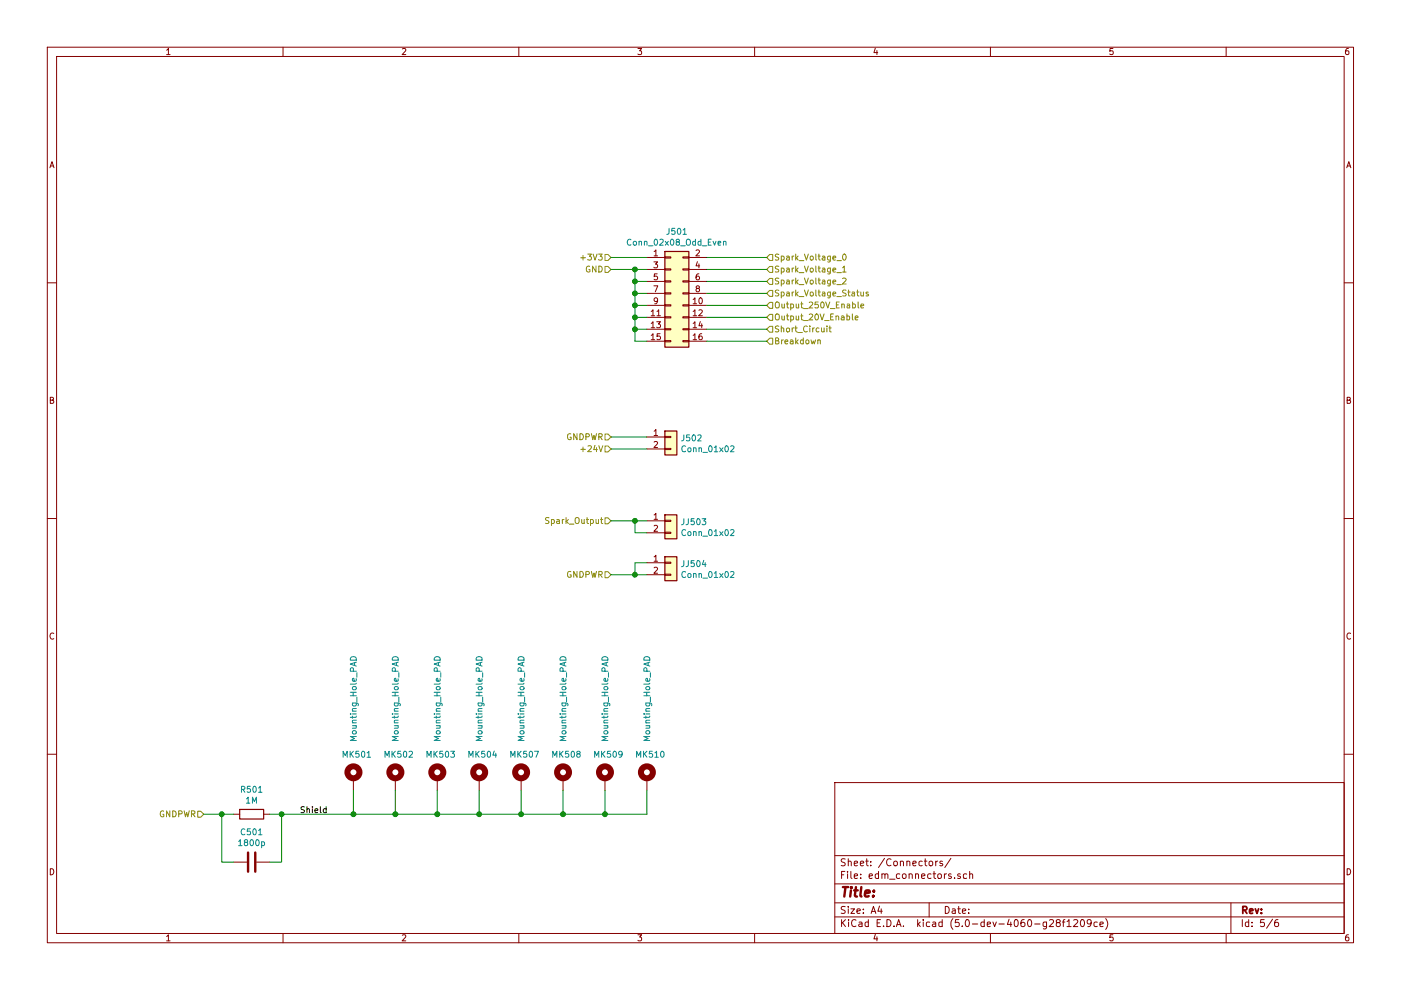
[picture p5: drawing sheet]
EESchema Schematic File Version 4
LIBS:edm_power_board-cache
EELAYER 26 0
EELAYER END
$Descr A4 11693 8268
encoding utf-8
Sheet 5 6
Title ""
Date ""
Rev ""
Comp ""
Comment1 ""
Comment2 ""
Comment3 ""
Comment4 ""
$EndDescr
Text HLabel 5100 3750 0    50   Input ~ 0
+24V
Text HLabel 5100 3650 0    50   Input ~ 0
GNDPWR
$Comp
L Connector_Generic:Conn_02x08_Odd_Even J501
U 1 1
P 5600 2450
F 0 "J501" H 5650 2967 50  0000 C CNN
F 1 "Conn_02x08_Odd_Even" H 5650 2876 50  0000 C CNN
F 2 "Connector_PinHeader_2.54mm:PinHeader_2x08_P2.54mm_Vertical" H 5600 2450 50  0001 C CNN
F 3 "http://www.on-shore.com/wp-content/uploads/2015/09/302-sxxx.pdf" H 5600 2450 50  0001 C CNN
F 4 "ED10523-ND" H 5600 2450 50  0001 C CNN "Digikey"
	1    5600 2450
	1    0    0    -1  
$EndComp
Text HLabel 6400 2550 2    50   Input ~ 0
Output_250V_Enable
Text HLabel 6400 2650 2    50   Input ~ 0
Output_20V_Enable
Text HLabel 6400 2750 2    50   Input ~ 0
Short_Circuit
Text HLabel 6400 2850 2    50   Input ~ 0
Breakdown
Text HLabel 6400 2150 2    50   Input ~ 0
Spark_Voltage_0
Text HLabel 6400 2250 2    50   Input ~ 0
Spark_Voltage_1
Text HLabel 6400 2350 2    50   Input ~ 0
Spark_Voltage_2
Text HLabel 6400 2450 2    50   Input ~ 0
Spark_Voltage_Status
Text HLabel 5100 2150 0    50   Input ~ 0
+3V3
Text HLabel 5100 2250 0    50   Input ~ 0
GND
Wire Wire Line
	5100 2250 5300 2250
Wire Wire Line
	5300 2250 5300 2350
Wire Wire Line
	5300 2850 5400 2850
Connection ~ 5300 2250
Wire Wire Line
	5300 2250 5400 2250
Wire Wire Line
	5400 2750 5300 2750
Connection ~ 5300 2750
Wire Wire Line
	5300 2750 5300 2850
Wire Wire Line
	5300 2650 5400 2650
Connection ~ 5300 2650
Wire Wire Line
	5300 2650 5300 2750
Wire Wire Line
	5400 2550 5300 2550
Connection ~ 5300 2550
Wire Wire Line
	5300 2550 5300 2650
Wire Wire Line
	5300 2450 5400 2450
Connection ~ 5300 2450
Wire Wire Line
	5300 2450 5300 2550
Wire Wire Line
	5400 2350 5300 2350
Connection ~ 5300 2350
Wire Wire Line
	5300 2350 5300 2450
Wire Wire Line
	5100 2150 5400 2150
Wire Wire Line
	5900 2550 6400 2550
Wire Wire Line
	6400 2650 5900 2650
Wire Wire Line
	5900 2750 6400 2750
Wire Wire Line
	6400 2850 5900 2850
Wire Wire Line
	5900 2150 6400 2150
Wire Wire Line
	6400 2250 5900 2250
Wire Wire Line
	5900 2350 6400 2350
Wire Wire Line
	6400 2450 5900 2450
$Comp
L Connector_Generic:Conn_01x02 J502
U 1 1
P 5600 3650
F 0 "J502" H 5680 3642 50  0000 L CNN
F 1 "Conn_01x02" H 5680 3551 50  0000 L CNN
F 2 "TerminalBlock:TerminalBlock_bornier-2_P5.08mm" H 5600 3650 50  0001 C CNN
F 3 "http://www.on-shore.com/wp-content/uploads/2015/09/ed120ds.pdf" H 5600 3650 50  0001 C CNN
F 4 "ED1609-ND" H 5600 3650 50  0001 C CNN "Digikey"
	1    5600 3650
	1    0    0    -1  
$EndComp
Wire Wire Line
	5100 3750 5400 3750
Wire Wire Line
	5400 3650 5100 3650
$Comp
L Connector_Generic:Conn_01x02 JJ503
U 1 1
P 5600 4350
F 0 "JJ503" H 5680 4342 50  0000 L CNN
F 1 "Conn_01x02" H 5680 4251 50  0000 L CNN
F 2 "TerminalBlock:TerminalBlock_bornier-2_P5.08mm" H 5600 4350 50  0001 C CNN
F 3 "http://www.on-shore.com/wp-content/uploads/2015/09/ed120ds.pdf" H 5600 4350 50  0001 C CNN
F 4 "ED1609-ND" H 5600 4350 50  0001 C CNN "Digikey"
	1    5600 4350
	1    0    0    -1  
$EndComp
$Comp
L Connector_Generic:Conn_01x02 JJ504
U 1 1
P 5600 4700
F 0 "JJ504" H 5680 4692 50  0000 L CNN
F 1 "Conn_01x02" H 5680 4601 50  0000 L CNN
F 2 "TerminalBlock:TerminalBlock_bornier-2_P5.08mm" H 5600 4700 50  0001 C CNN
F 3 "http://www.on-shore.com/wp-content/uploads/2015/09/ed120ds.pdf" H 5600 4700 50  0001 C CNN
F 4 "ED1609-ND" H 5600 4700 50  0001 C CNN "Digikey"
	1    5600 4700
	1    0    0    -1  
$EndComp
Text HLabel 5100 4800 0    50   Input ~ 0
GNDPWR
Wire Wire Line
	5400 4800 5300 4800
$Comp
L Mechanical:Mounting_Hole_PAD MK501
U 1 1
P 2950 6500
F 0 "MK501" H 2850 6700 50  0000 L CNN
F 1 "Mounting_Hole_PAD" V 2950 6800 50  0000 L CNN
F 2 "MountingHole:MountingHole_5mm_Pad" H 2950 6500 50  0001 C CNN
F 3 "" H 2950 6500 50  0001 C CNN
	1    2950 6500
	1    0    0    -1  
$EndComp
Text HLabel 1700 6800 0    50   Input ~ 0
GNDPWR
$Comp
L Mechanical:Mounting_Hole_PAD MK502
U 1 1
P 3300 6500
F 0 "MK502" H 3200 6700 50  0000 L CNN
F 1 "Mounting_Hole_PAD" V 3300 6800 50  0000 L CNN
F 2 "MountingHole:MountingHole_5mm_Pad" H 3300 6500 50  0001 C CNN
F 3 "" H 3300 6500 50  0001 C CNN
	1    3300 6500
	1    0    0    -1  
$EndComp
$Comp
L Mechanical:Mounting_Hole_PAD MK503
U 1 1
P 3650 6500
F 0 "MK503" H 3550 6700 50  0000 L CNN
F 1 "Mounting_Hole_PAD" V 3650 6800 50  0000 L CNN
F 2 "MountingHole:MountingHole_5mm_Pad" H 3650 6500 50  0001 C CNN
F 3 "" H 3650 6500 50  0001 C CNN
	1    3650 6500
	1    0    0    -1  
$EndComp
$Comp
L Mechanical:Mounting_Hole_PAD MK504
U 1 1
P 4000 6500
F 0 "MK504" H 3900 6700 50  0000 L CNN
F 1 "Mounting_Hole_PAD" V 4000 6800 50  0000 L CNN
F 2 "MountingHole:MountingHole_5mm_Pad" H 4000 6500 50  0001 C CNN
F 3 "" H 4000 6500 50  0001 C CNN
	1    4000 6500
	1    0    0    -1  
$EndComp
$Comp
L Mechanical:Mounting_Hole_PAD MK507
U 1 1
P 4350 6500
F 0 "MK507" H 4250 6700 50  0000 L CNN
F 1 "Mounting_Hole_PAD" V 4350 6800 50  0000 L CNN
F 2 "MountingHole:MountingHole_5mm_Pad" H 4350 6500 50  0001 C CNN
F 3 "" H 4350 6500 50  0001 C CNN
	1    4350 6500
	1    0    0    -1  
$EndComp
$Comp
L Mechanical:Mounting_Hole_PAD MK508
U 1 1
P 4700 6500
F 0 "MK508" H 4600 6700 50  0000 L CNN
F 1 "Mounting_Hole_PAD" V 4700 6800 50  0000 L CNN
F 2 "MountingHole:MountingHole_5mm_Pad" H 4700 6500 50  0001 C CNN
F 3 "" H 4700 6500 50  0001 C CNN
	1    4700 6500
	1    0    0    -1  
$EndComp
$Comp
L Mechanical:Mounting_Hole_PAD MK509
U 1 1
P 5050 6500
F 0 "MK509" H 4950 6700 50  0000 L CNN
F 1 "Mounting_Hole_PAD" V 5050 6800 50  0000 L CNN
F 2 "MountingHole:MountingHole_5mm_Pad" H 5050 6500 50  0001 C CNN
F 3 "" H 5050 6500 50  0001 C CNN
	1    5050 6500
	1    0    0    -1  
$EndComp
$Comp
L Mechanical:Mounting_Hole_PAD MK510
U 1 1
P 5400 6500
F 0 "MK510" H 5300 6700 50  0000 L CNN
F 1 "Mounting_Hole_PAD" V 5400 6800 50  0000 L CNN
F 2 "MountingHole:MountingHole_5mm_Pad" H 5400 6500 50  0001 C CNN
F 3 "" H 5400 6500 50  0001 C CNN
	1    5400 6500
	1    0    0    -1  
$EndComp
Wire Wire Line
	5400 6800 5400 6600
Wire Wire Line
	5050 6600 5050 6800
Connection ~ 5050 6800
Wire Wire Line
	5050 6800 5400 6800
Wire Wire Line
	4700 6800 4700 6600
Connection ~ 4700 6800
Wire Wire Line
	4700 6800 5050 6800
Wire Wire Line
	4350 6600 4350 6800
Wire Wire Line
	4350 6800 4700 6800
Wire Wire Line
	4000 6800 4000 6600
Wire Wire Line
	3650 6600 3650 6800
Connection ~ 3650 6800
Wire Wire Line
	3650 6800 4000 6800
Wire Wire Line
	3300 6800 3300 6600
Connection ~ 3300 6800
Wire Wire Line
	3300 6800 3650 6800
Wire Wire Line
	2950 6600 2950 6800
Wire Wire Line
	2950 6800 3300 6800
Text HLabel 5100 4350 0    50   Input ~ 0
Spark_Output
Wire Wire Line
	5100 4350 5300 4350
Wire Wire Line
	5400 4450 5300 4450
Wire Wire Line
	5300 4450 5300 4350
Connection ~ 5300 4350
Wire Wire Line
	5300 4350 5400 4350
Wire Wire Line
	5400 4700 5300 4700
Wire Wire Line
	5300 4700 5300 4800
Connection ~ 5300 4800
Wire Wire Line
	5300 4800 5100 4800
$Comp
L Device:R R501
U 1 1
P 2100 6800
F 0 "R501" V 1893 6800 50  0000 C CNN
F 1 "1M" V 1984 6800 50  0000 C CNN
F 2 "Resistor_SMD:R_1206_3216Metric" V 2030 6800 50  0001 C CNN
F 3 "~" H 2100 6800 50  0001 C CNN
F 4 "311-1.00MFRCT-ND" V 2100 6800 50  0001 C CNN "Digikey"
	1    2100 6800
	0    1    1    0   
$EndComp
Wire Wire Line
	4000 6800 4350 6800
Connection ~ 4000 6800
Connection ~ 4350 6800
Wire Wire Line
	1700 6800 1850 6800
Wire Wire Line
	2250 6800 2350 6800
Text Label 2500 6800 0    50   ~ 0
Shield
$Comp
L Device:C C501
U 1 1
P 2100 7200
F 0 "C501" V 1848 7200 50  0000 C CNN
F 1 "1800p" V 1939 7200 50  0000 C CNN
F 2 "Capacitor_SMD:C_2220_5650Metric" H 2138 7050 50  0001 C CNN
F 3 "~" H 2100 7200 50  0001 C CNN
F 4 "490-3479-1-ND" V 2100 7200 50  0001 C CNN "Digikey"
	1    2100 7200
	0    1    1    0   
$EndComp
Wire Wire Line
	1950 7200 1850 7200
Wire Wire Line
	1850 7200 1850 6800
Connection ~ 1850 6800
Wire Wire Line
	1850 6800 1950 6800
Wire Wire Line
	2250 7200 2350 7200
Wire Wire Line
	2350 7200 2350 6800
Wire Wire Line
	2350 6800 2950 6800
Connection ~ 2350 6800
Connection ~ 2950 6800
$EndSCHEMATC
